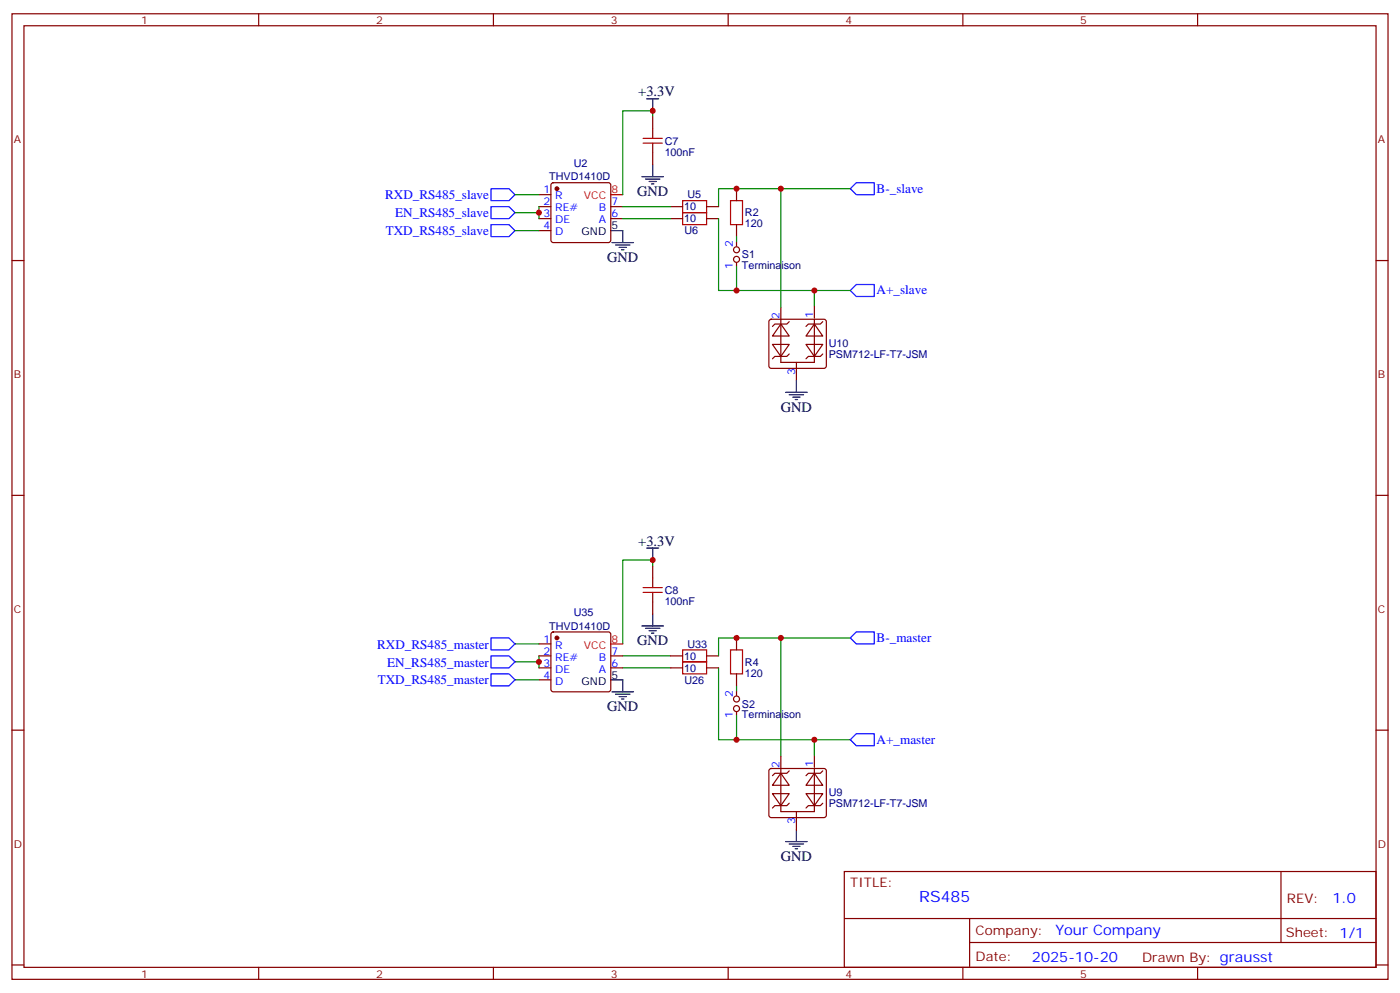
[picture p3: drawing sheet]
<svg xmlns="http://www.w3.org/2000/svg" width="412mm" height="292mm" viewBox="0 0 412 292" stroke-linecap="round" stroke-linejoin="round" font-family="sans-serif">
<g fill="none" stroke="#870000" stroke-width=".35">
<path d="M3.5 4.1h405.4v284.3h-405.4zM7.1 7.6h398.2v277.3h-398.2zM76.2 4.1v3.5M145.3 4.1v3.5M214.5 4.1v3.5M283.6 4.1v3.5M352.8 4.1v3.5M3.5 76.7h3.6M405.3 76.7h3.6M3.5 145.9h3.6M405.3 145.9h3.6M3.5 215h3.6"/>
<path d="M405.3 215h3.6M242.4 236.5l-.7 .7h-3.6l-.7 .7M248.7 256.6h156.6v28.3h-156.6zM377.3 256.7v20.8M248.7 270.5h156.5M285.6 277.5h119.6M285.6 270.5v14.1M3.5 284.2h3.6M76.2 284.9v3.5M145.3 284.9v3.5M214.5 284.9v3.5M283.6 284.9v3.5"/>
<path d="M352.8 284.9v3.5M405.3 284.2h3.6"/>
</g>
<path d="M231.4 247.8h6.4M232.5 248.5h4.2M233.5 249.2h2.2M234.2 249.9h.7M234.6 244.3v3.5" fill="none" stroke="#000" stroke-width=".35"/>
<path d="M211.7 196.7v21.1h38.8M250.5 187.9h-20.5v34.9" fill="none" stroke="#008700" stroke-width=".35"/>
<g fill="#fff" stroke="#870000" stroke-width=".35">
<path d="M237.4 233.7h5l-2.5 3.5z"/>
<path d="M239.9 227.7l2.5 3.5h-5z"/>
</g>
<path d="M232.5 227l-.7 .7h-3.6l-.7 .7M242.4 227l-.7 .7h-3.6l-.7 .7" fill="none" stroke="#870000" stroke-width=".35"/>
<g fill="#fff" stroke="#870000" stroke-width=".35">
<path d="M230 227.7l2.5 3.5h-5z"/>
<path d="M227.5 233.7h5l-2.5 3.5z"/>
</g>
<g fill="none" stroke="#870000" stroke-width=".35">
<path d="M158.7 57.3h3.6M162.5 54l.5-.2h16.2l.5 .2 .2 .5v16.2l-.2 .5-.5 .2h-16.2l-.5-.2-.2-.5v-16.2zM217 55.6v3.5M158.7 60.9h3.6M158.7 64.4h3.6M158.7 67.9h3.6M179.9 60.9h3.5M179.9 64.4h3.5M197.6 60.9h3.5M197.6 64.4h3.5M208.1 60.9h3.6M208.1 64.4h3.6"/>
<path d="M217 66.1v3.6M242.4 104.2l-.7 .8h-3.6l-.7 .7M158.7 196.7h3.6M158.7 193.1h3.6M158.7 189.6h3.6M162.5 186.3l.5-.2h16.2l.5 .2 .2 .5v16.2l-.2 .5-.5 .2h-16.2l-.5-.2-.2-.5v-16.2zM179.9 196.7h3.5M179.9 193.1h3.5M197.6 196.7h3.5M197.6 193.1h3.5M208.1 196.7h3.6M208.1 193.1h3.6"/>
<path d="M217 187.9v3.5M217 198.4v3.6M158.7 200.2h3.6M226.7 226.5l.5-.2h15.5l.5 .2 .2 .5v13.1l-.2 .5-.5 .2h-15.5l-.5-.3-.2-.4v-13.1zM230 222.8v16.2h9.9v-12.7M232.5 236.5l-.7 .7h-3.6l-.7 .7M234.6 239v5.3M239.9 222.4v3.6"/>
</g>
<g fill="none" stroke="#008700" stroke-width=".35">
<path d="M192.3 34.4v-1.8h-8.9v24.7M151.7 57.3h7M230 55.6h-18.3v5.3M151.7 62.6h7M151.7 67.9h7M158.7 60.9v3.5M183.4 60.9h14.2M183.4 64.4h14.2M217 69.7v1.7M239.9 85.5v4.6M192.3 166.7v-1.8h-8.9v24.7M151.7 189.6h7"/>
<path d="M151.7 194.9h7M158.7 193.1v3.6M183.4 196.7h14.2M183.4 193.1h14.2M230 187.9h-18.3v5.2M151.7 200.2h7M217 202v1.7M239.9 217.8v4.6"/>
</g>
<path d="M201.1 59.1h7v3.5h-7zM215.2 59.1h3.5v7h-3.5zM201.1 62.6h7v3.5h-7zM201.1 194.9h7v3.5h-7zM201.1 191.4h7v3.5h-7zM215.2 191.4h3.5v7h-3.5z" fill="none" stroke="#a10000" stroke-width=".35"/>
<path d="M144.6 55.6h5.3l1.8 1.7-1.8 1.8h-5.3zM250.5 55.6l1.7-1.8h5.3v3.5h-5.3zM144.6 60.9h5.3l1.8 1.7-1.8 1.8h-5.3zM144.6 66.1h5.3l1.8 1.8-1.8 1.8h-5.3zM252.2 83.8h5.3v3.5h-5.3l-1.7-1.8zM144.6 198.4h5.3l1.8 1.8-1.8 1.8h-5.3zM144.6 187.9h5.3l1.8 1.7-1.8 1.8h-5.3zM144.6 193.1h5.3l1.8 1.8-1.8 1.8h-5.3zM250.5 187.9l1.7-1.8h5.3v3.5h-5.3zM250.5 217.8l1.7-1.7h5.3v3.5h-5.3z" fill="none" stroke="#00f" stroke-width=".35"/>
<g fill="none" stroke="#000" stroke-width=".35">
<path d="M190.5 29.1h3.5M192.3 29.1v3.5M189.1 52h6.3M190.1 52.7h4.3M191.2 53.4h2.1M191.9 54.2h.7M192.3 48.5v3.5M179.9 67.9h3.5v3.5M180.3 71.4h6.3M181.3 72.1h4.3M182.4 72.8h2.1M183.1 73.6h.7"/>
<path d="M190.5 161.4h3.5M192.3 161.4v3.5M189.1 184.3h6.3M190.1 185h4.3M191.2 185.7h2.1M191.9 186.4h.7M192.3 180.8v3.5M179.9 200.2h3.5v3.5M180.3 203.7h6.3M181.3 204.4h4.3M182.4 205.1h2.1M183.1 205.8h.7"/>
</g>
<g fill="#870000" stroke="#870000" stroke-width=".35">
<circle cx="164" cy="187.9" r=".53"/>
<circle cx="164" cy="55.6" r=".53"/>
</g>
<path d="M179.9 57.3h3.5M179.9 189.6h3.5" fill="none" stroke="#f00" stroke-width=".35"/>
<g fill="#fff" stroke="#870000" stroke-width=".35">
<path d="M237.4 101.4h5l-2.5 3.6z"/>
<path d="M239.9 95.4l2.5 3.6h-5z"/>
</g>
<path d="M232.5 94.7l-.7 .7h-3.6l-.7 .7M242.4 94.7l-.7 .7h-3.6l-.7 .7" fill="none" stroke="#870000" stroke-width=".35"/>
<g fill="#fff" stroke="#870000" stroke-width=".35">
<path d="M230 95.4l2.5 3.6h-5z"/>
<path d="M227.5 101.4h5l-2.5 3.6z"/>
</g>
<g fill="none" stroke="#870000" stroke-width=".35">
<path d="M192.3 34.4v3.5M192.3 45v3.5M217 71.4v1.1M217 77.4v1.1M226.7 94.2l.5-.2h15.5l.5 .2 .2 .5v13.1l-.2 .5-.5 .2h-15.5l-.5-.3-.2-.4v-13.1zM230 90.5v16.2h9.9v-12.7M239.9 90.1v3.6M232.5 104.2l-.7 .8h-3.6l-.7 .7M234.6 106.7v5.3M192.3 166.7v3.5M192.3 177.3v3.5M217 203.7v1.1"/>
<path d="M217 209.7v1.1"/>
<circle cx="217" cy="76.4" r=".88"/>
<circle cx="217" cy="73.6" r=".88"/>
<circle cx="217" cy="205.8" r=".88"/>
<circle cx="217" cy="208.7" r=".88"/>
</g>
<path d="M250.5 55.6h-20.5v34.9M211.7 64.4v21.1h38.8M217 78.5v7M217 210.8v7" fill="none" stroke="#008700" stroke-width=".35"/>
<path d="M231.4 115.5h6.4M232.5 116.2h4.2M233.5 116.9h2.2M234.2 117.7h.7M234.6 112v3.5" fill="none" stroke="#000" stroke-width=".35"/>
<path d="M192.3 37.9v2.8M189.4 40.7h5.7M189.4 42.2h5.7M192.3 42.2v2.8M189.4 173h5.7M189.4 174.4h5.7M192.3 170.2v2.8M192.3 174.4v2.9" fill="none" stroke="#a10000" stroke-width=".35"/>
<g fill="#c00">
<circle cx="158.8" cy="194.9" r=".88"/>
<circle cx="192.3" cy="164.9" r=".88"/>
<circle cx="239.9" cy="217.8" r=".88"/>
<circle cx="230" cy="187.9" r=".88"/>
<circle cx="217" cy="187.9" r=".88"/>
<circle cx="217" cy="55.6" r=".88"/>
<circle cx="230" cy="55.6" r=".88"/>
<circle cx="239.9" cy="85.5" r=".88"/>
<circle cx="192.3" cy="32.6" r=".88"/>
<circle cx="158.8" cy="62.6" r=".88"/>
<circle cx="217" cy="217.8" r=".88"/>
<circle cx="217" cy="85.5" r=".88"/>
</g>
<text font-size="4.6" fill="#00f" x="270.8" y="265.7">RS485</text>
<g font-size="4.2">
<text x="188" y="28.4">+3.3V</text>
<text x="187.7" y="57.7">GND</text>
<text x="178.9" y="77.1">GND</text>
<text x="230" y="121.2">GND</text>
<text x="188" y="160.7">+3.3V</text>
<text x="187.7" y="190">GND</text>
<text x="178.9" y="209.4">GND</text>
<text x="230" y="253.5">GND</text>
</g>
<g font-size="4.2" fill="#00f">
<text x="392.5" y="265.9">1.0</text>
<text x="310.9" y="275.5">Your Company</text>
<text x="304" y="283.3">2025-10-20</text>
</g>
<g font-size="3.9" fill="#00f">
<text x="113.4" y="58.7">RXD_RS485_slave</text>
<text x="258.2" y="56.7">B-_slave</text>
<text x="116.4" y="64">EN_RS485_slave</text>
<text x="113.6" y="69.3">TXD_RS485_slave</text>
<text x="258.2" y="86.7">A+_slave</text>
<text x="111.1" y="191">RXD_RS485_master</text>
<text x="258.2" y="189">B-_master</text>
<text x="114.1" y="196.3">EN_RS485_master</text>
<text x="111.3" y="201.6">TXD_RS485_master</text>
<text x="258.2" y="219">A+_master</text>
</g>
<g font-size="3.9" fill="#800">
<text x="250.5" y="261.2">TITLE:</text>
<text x="379.1" y="265.9">REV:</text>
<text x="287.4" y="275.4">Company:</text>
<text x="378.7" y="276">Sheet: 1/1</text>
<text x="287.4" y="283.1">Date:</text>
<text x="336.4" y="283.2">Drawn By: grausst</text>
</g>
<g font-size="3.2" fill="#800">
<text x="41.6" y="7.1">1</text>
<text x="110.8" y="7.1">2</text>
<text x="179.9" y="7.1">3</text>
<text x="249.1" y="7.1">4</text>
<text x="318.2" y="7.1">5</text>
<text x="4.1" y="42.2">A</text>
<text x="405.9" y="42.2">A</text>
<text x="4.1" y="111.3">B</text>
<text x="405.9" y="111.3">B</text>
<text x="4.1" y="180.4">C</text>
<text x="405.9" y="180.4">C</text>
<text x="4.1" y="249.6">D</text>
<text x="405.9" y="249.6">D</text>
<text x="41.6" y="287.9">1</text>
<text x="110.8" y="287.9">2</text>
<text x="179.9" y="287.9">3</text>
<text x="249.1" y="287.9">4</text>
<text x="318.2" y="287.9">5</text>
</g>
<g font-size="3.2" fill="#000080">
<text x="195.8" y="45.8">100nF</text>
<text x="195.8" y="42.6">C7</text>
<text x="161.8" y="53.1">THVD1410D</text>
<text x="169" y="49.1">U2</text>
<text x="202.5" y="58.4">U5</text>
<text x="201.5" y="62">10</text>
<text x="201.5" y="65.5">10</text>
<text x="219.4" y="63.7">R2</text>
<text x="201.6" y="69">U6</text>
<text x="219.4" y="67">120</text>
<text x="218.5" y="76.1">S1</text>
<text x="218.5" y="79.3">Terminaison</text>
<text x="244.1" y="105.4">PSM712-LF-T7-JSM</text>
<text x="244.1" y="102.2">U10</text>
<text x="195.8" y="178.1">100nF</text>
<text x="195.8" y="174.9">C8</text>
<text x="161.8" y="185.4">THVD1410D</text>
<text x="169" y="181.4">U35</text>
<text x="202.5" y="190.7">U33</text>
<text x="201.5" y="197.8">10</text>
<text x="201.5" y="194.3">10</text>
<text x="219.4" y="196">R4</text>
<text x="201.6" y="201.3">U26</text>
<text x="219.4" y="199.3">120</text>
<text x="218.5" y="208.4">S2</text>
<text x="218.5" y="211.6">Terminaison</text>
<text x="244.1" y="237.7">PSM712-LF-T7-JSM</text>
<text x="244.1" y="234.5">U9</text>
</g>
<g font-size="3.2" fill="#00f">
<text x="160.1" y="57">1</text>
<text x="163.6" y="58.7">R</text>
<text x="160.1" y="60.5">2</text>
<text x="160.1" y="64">3</text>
<text x="163.6" y="62.3">RE#</text>
<text x="163.6" y="65.8">DE</text>
<text x="176.4" y="62.3">B</text>
<text x="176.4" y="65.8">A</text>
<text x="180.1" y="64">6</text>
<text x="180.1" y="60.5">7</text>
<text x="160.1" y="67.6">4</text>
<text x="163.6" y="69.3">D</text>
<text x="215.9" y="72.8" transform="rotate(-90 215.9 72.8)">2</text>
<text x="215.9" y="79.1" transform="rotate(-90 215.9 79.1)">1</text>
<text x="229.7" y="94" transform="rotate(-90 229.7 94)">2</text>
<text x="239.5" y="93.7" transform="rotate(-90 239.5 93.7)">1</text>
<text x="234.2" y="110.5" transform="rotate(-90 234.2 110.5)">3</text>
<text x="160.1" y="189.3">1</text>
<text x="163.6" y="191">R</text>
<text x="160.1" y="192.8">2</text>
<text x="160.1" y="196.3">3</text>
<text x="163.6" y="194.6">RE#</text>
<text x="176.4" y="194.6">B</text>
<text x="180.1" y="196.3">6</text>
<text x="180.1" y="192.8">7</text>
<text x="160.1" y="199.8">4</text>
<text x="163.6" y="198.1">DE</text>
<text x="163.6" y="201.6">D</text>
<text x="176.4" y="198.1">A</text>
<text x="215.9" y="205.1" transform="rotate(-90 215.9 205.1)">2</text>
<text x="215.9" y="211.4" transform="rotate(-90 215.9 211.4)">1</text>
<text x="229.7" y="226.3" transform="rotate(-90 229.7 226.3)">2</text>
<text x="239.5" y="226" transform="rotate(-90 239.5 226)">1</text>
<text x="234.2" y="242.8" transform="rotate(-90 234.2 242.8)">3</text>
</g>
<g font-size="3.2" fill="#f00">
<text x="172" y="58.7">VCC</text>
<text x="180.1" y="57">8</text>
<text x="172" y="191">VCC</text>
<text x="180.1" y="189.3">8</text>
</g>
<g font-size="3.2">
<text x="171.3" y="69.3">GND</text>
<text x="180.1" y="67.6">5</text>
<text x="171.3" y="201.6">GND</text>
<text x="180.1" y="199.8">5</text>
</g>
</svg>
